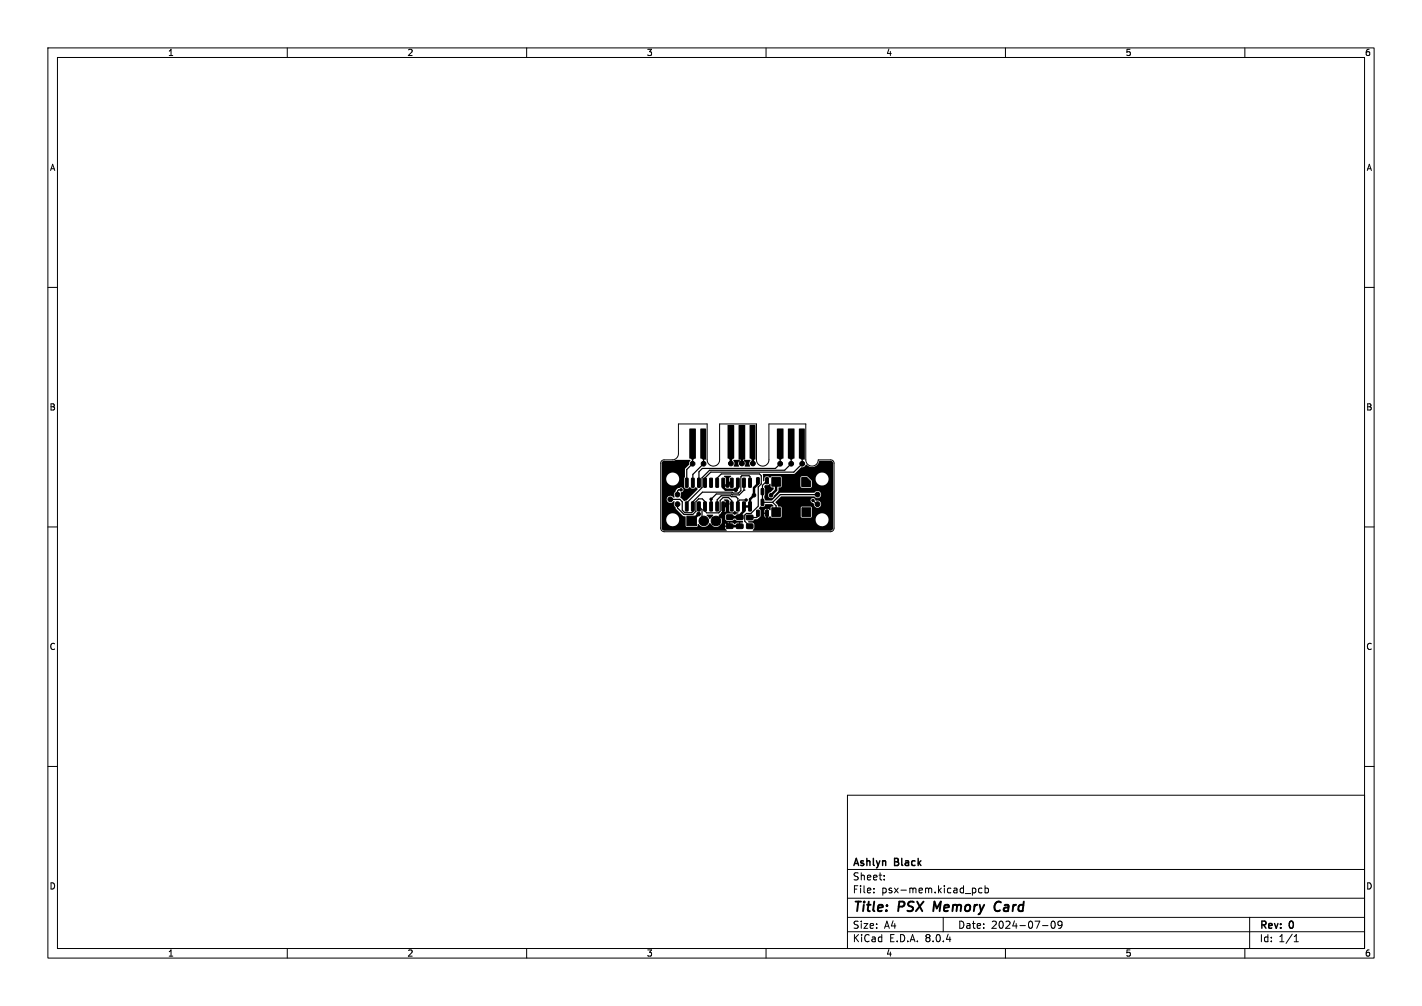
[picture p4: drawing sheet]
<svg xmlns="http://www.w3.org/2000/svg" width="297mm" height="210mm" viewBox="0 0 297 210" stroke-linecap="round" stroke-linejoin="round" font-family="sans-serif">
<g fill="none" stroke="#000" stroke-width=".21">
<path d="M10 10h277v190h-277zM12 12h273v186h-273zM60 10v2M110 10v2M160 10v2M210 10v2M260 10v2M10 60h2M285 60h2M141.7 88.5h6v7.5a1.3 1.3 0 0 0 1.3 1.3 1.3 1.3 0 0 0 1.3-1.3v-7.5h7.7v7.5a1.3 1.3 0 0 0 1.3 1.3 1.3 1.3 0 0 0 1.3-1.3v-7.5h7.7v7.5a1.3 1.3 0 0 0 1.3 1.3 1.3 1.3 0 0 0 1.3-1.3h2.6a.68 .68 0 0 1 .7 .7v13.5a.75 .75 0 0 1-.8 .8h-34.7a.75 .75 0 0 1-.7-.8v-13.5a.68 .68 0 0 1 .7-.7h1.7a1.3 1.3 0 0 0 1.3-1.3zM10 110h2M285 110h2"/>
<path d="M10 160h2M285 160h2M177 166h108v32h-108zM60 198v2M110 198v2M160 198v2M177 194.5h108M177 191.5h108M177 187.5h108M177 181.5h108M182.5 186.3v.1M182.5 185.5v.1"/>
<path d="M184.7 183.6v.1M184.7 182.8v.1M197 191.5v3M203.2 185.4h.3l.3 .3-.1 .6-.5 .1M205.1 185.5l-.4-.1-.3 .3 .1 .6h.6M205.7 185.5l.5-.1 .3 .3-.2 .6h-.6M205.7 184.9v1.5M210 198v2M217.7 193.2h1.2M219.7 192.4l.2-.1a.8 .8 0 0 1 .5 .7 .8 .8 0 0 1-.5 .8 1 1 0 0 1-.2-1.4zM221.8 192.9l-.3 .3h-.3l-.2-.3 .1-.5 .4-.1 .2 .1a.99 .99 0 0 1-.3 1.4h-.3M260 198v2"/>
<path d="M261 191.5v6.5M270.3 196.6h.9M270.3 195.5l.4-.4v1.5"/>
</g>
<path d="M195.2 188.2l-.3 2M208.7 188.2a1.07 1.07 0 0 0-1 .8 1.07 1.07 0 0 0 .6 1.2l.4-.1" fill="none" stroke="#000" stroke-width=".4"/>
<g fill="#000" stroke="#000" stroke-width=".21">
<path d="M143.2 99.8l.5 .1-.1 1.8h-.4zM144.5 99.8l.5 .1-.1 1.8h-.5zM145.7 99.8l.6 .1-.1 1.8h-.5zM147 99.8l.5 .1v1.8h-.5zM148.3 99.8l.5 .1-.1 1.8h-.5zM149.5 99.8l.6 .1-.1 1.8h-.5zM150.8 99.8l.5 .1v1.8h-.5zM152.6 99.8l.5 .1v1.8h-.5zM153.9 99.8l.5 .1-.1 1.8h-.5zM155.1 99.8l.6 .1-.1 1.8h-.5zM156.4 99.8l.5 .1v1.8h-.5zM158 99.7l.6 .1-.1 1.2-.5-.1z"/>
<path d="M159.9 99.7l.6 .1-.1 1.2-.5-.1zM161.2 99.7h1.8v1.8h-1.8zM143.5 107.8h2v2h-2zM143.2 104.8h.5l-.1 1.9-.4-.1zM144.5 104.8h.5l-.1 1.9-.5-.1zM145.7 104.8h.6l-.1 1.9-.5-.1zM147 104.8h.5v1.9l-.5-.1zM148.3 104.8h.5l-.1 1.9-.5-.1zM149.5 104.8h.6l-.1 1.9-.5-.1zM150.8 104.8h.5v1.9l-.5-.1zM151.7 107.5h1.3l.1 .2v.6l-.2 .2-1.1-.1-.1-.2zM151.7 109.4h1.3l.1 .2v.6l-.2 .2-1.1-.1-.1-.2z"/>
<path d="M152.6 104.8h.5v1.9l-.5-.1zM153.9 104.8h.5l-.1 1.9-.5-.1zM153.8 107.5h1.3l.1 .2v.6l-.2 .2-1.1-.1-.1-.2zM153.8 109.4h1.3l.1 .2v.6l-.2 .2-1.1-.1-.1-.2zM155.1 104.8h.6l-.1 1.9-.5-.1zM156 109.4h1.1l.2 .2v.6l-.3 .2-1-.1-.1-.2zM156 107.6l1.1-.1 .2 .3v.6l-.3 .1h-1l-.1-.2zM156.4 104.8h.5v1.9l-.5-.1zM158 106.5l.6 .1-.1 1.2-.5-.1zM159 104.2l.5 .1v1.2l-.5-.1zM159 102l.5 .1v1.2l-.5-.1zM159.9 106.5l.6 .1-.1 1.2-.5-.1z"/>
<path d="M161.2 106h1.8v1.8h-1.8zM167.5 99.7h1l.8 .8v1h-1.8zM167.5 106h1.8v1.8h-1.8z"/>
<circle cx="144.7" cy="96.8" r=".5"/>
<circle cx="147" cy="96.8" r=".5"/>
<circle cx="152.7" cy="96.8" r=".5"/>
<circle cx="154.9" cy="96.8" r=".37"/>
<circle cx="155" cy="96.8" r=".5"/>
<circle cx="157.2" cy="96.8" r=".37"/>
<circle cx="157.2" cy="96.8" r=".5"/>
<circle cx="163" cy="96.8" r=".5"/>
<circle cx="165.3" cy="96.8" r=".5"/>
<circle cx="167.5" cy="96.8" r=".5"/>
<circle cx="140" cy="104.3" r=".5"/>
<circle cx="141.5" cy="103.3" r=".5"/>
<circle cx="141.5" cy="105.3" r=".5"/>
<circle cx="142.2" cy="102.3" r=".25"/>
<circle cx="145.9" cy="107.3" r=".38"/>
<circle cx="147" cy="108.7" r="1"/>
<circle cx="148.5" cy="104.2" r=".25"/>
<circle cx="149.5" cy="108.7" r="1"/>
<circle cx="151.1" cy="107.2" r=".37"/>
<circle cx="151.9" cy="105.2" r=".37"/>
<circle cx="151.9" cy="101.3" r=".37"/>
<circle cx="153.7" cy="102.2" r=".37"/>
<circle cx="155.8" cy="104.4" r=".25"/>
<circle cx="157.5" cy="103.4" r=".37"/>
<circle cx="158" cy="109" r=".37"/>
<circle cx="161" cy="103.4" r=".37"/>
<circle cx="169.8" cy="104.5" r=".25"/>
<circle cx="170.8" cy="103.3" r=".5"/>
<circle cx="170.8" cy="105.3" r=".5"/>
</g>
<g fill="none" stroke="#000" stroke-width=".25">
<path d="M144.6 96.8l-1.2 1.2v2.8M144.6 92.7v4.1M146.9 96.8l-2.2 2.2v1.8M146.9 92.7v4.1M162.9 96.8l-.9 1h-15.3l-.7 .7v2.3M162.9 92.7v3.8M165.3 96.8l-1.4 1.4h-15.7l-1.6 1.5v2.1l-3.2 3.2v.7M165.3 92.7v3.8M167.6 96.8l-1.8 1.8h-17.3l-1.3 1.2v1M167.6 92.7v3.8M141.5 105.2v.8l1.4 1.4h1.8l.7-.7v-2l.5-.6h.8l.5 .6v2l.4 .4h2.5l.3-.3v-2.3l.6-.6h1.2l.6 .6v1.2M142.2 102.2h-.4l-.3 .3v.7"/>
<path d="M146 105.7l.6 .7v2l.4 .4M149.8 100.8v-1l.9-.9h7.9l.4 .4v1.7l-.6 .7v4l-1.6 1.5h-.9l-.3 .3v1.3l1 1.1M149.8 105.7v-1.4l.8-.8h2l.2 .2h.9l.4 .4v1.6M155.4 102.3h.1M155.4 102.3l-1 1h-1.5l-.1-.2h-3.2l-1.1 1.1v1.5M155.4 100.8v1.5M155.8 104.4h-1.3l-.4 .4M156.7 100.8v-1.3l-.2-.2h-1.6l-.2 .2v2.9l-.5 .5h-1.1l-.2-.2h-6.2l-2 2.1v2l-.2 .2h-1.5l-.5-.5v-1.7l-.5-.6h-2M158.3 107.1v.7l-.3 .2h-1.5M160.2 100.4l-.9 .9v3.6h2.1M161.4 104.9l.7 .7v1.3M169.8 104.5l.8 .7h.1"/>
<path d="M170.7 103.2h-7.7l-1.6 1.7"/>
</g>
<g fill="none" stroke="#000" stroke-width=".5">
<path d="M152.6 92.3v4.5M154.9 92.3v4.5M157.2 92.3v4.5M144.5 108.8h.1M144.5 108.8v.1M145.9 107.3l-1.4 1.5M151.1 100.8v1l.4 .4h2.2l.4-.4v-1M151.1 107.2l-1.6 1.6M151.9 105.2l-.6 .5h-.2v2.8l1.3 1.3M152.5 108h2M152.5 109.9h2.1M152.8 100.8h-.3l-.6 .5"/>
<path d="M158.3 100.4v.6l-.8 .8v1.6l-.8 .8v1.5h-1.3v1l-1.3 1.3M160.2 107.1v1.3l-.6 .6h-1.6M162.1 100.6v1.7l-1.1 1.1"/>
</g>
<path d="M138.3 96.4l.3-.2h1.9l.7-.2h3l-.3 1-.8 .9v1.7l-.2 .3v1.8l.3 .3 .6-.1a.25 .25 0 0 1 .3-.2 .25 .25 0 0 1 .2 .2h.8a.25 .25 0 0 1 .2-.2 .25 .25 0 0 1 .3 .2l.1 .3-2.3 2.3-.4 .1-.9-.7 .1-1.1a.53 .53 0 0 0 .5-.7 .53 .53 0 0 0-.8-.2h-.4l-.4 .7a.9 .9 0 0 0-.2 1.2l-.1 .1a.8 .8 0 0 0-1.2-.3 .8 .8 0 0 0-.1 1.2 .96 .96 0 0 0 1.3-.2l.1 .2a1.46 1.46 0 0 0 .2 1.3l1.5 1.6 .6 .1 .1 2.1 2.3 .1 .1-.6h.2a1.26 1.26 0 0 0 1.9 .3h.9l.8 .3 .8-.3-.1-.1 2.1 .1v-.6l-.6 .1-.3 .4h-1.2l-.7-.7-.8 .8h-.9l.5-.5 .3 .3 .8-.7h.3l.8 .7a1.25 1.25 0 0 0 0-1.5l-.8 .8h-.3l-.8-.8-.4 .3-.6-.8h1.3v.1l-.2 .2 .8 .8 .8-.8-.2-.3 .7-.6h.5l.3-.2v-.9h-.4v1.2h-.3l.1-1.3 .6-.1v-.8l-.4-.3 .1-.2h.7l.3 .3v2.1l.3 .2h.6a.25 .25 0 0 1 .3-.3 .25 .25 0 0 1 .2 .3l.5 .1v.2l-.7 .3-.6-.3-1.2 .1-.3 .3 .1 .8 .4 .3h1.1l.5-.2 .4 .2h1.2l.1 .3-.6 .1v.8l-.1 .1-.1-.1v-.8l-.6 .1-.3 .3-.4-.3-.6-.1v.9h-1.1l.3 .8h-13a.55 .55 0 0 1-.5-.6v-1.8h.9a1.35 1.35 0 0 0 1.9 1.4 1.35 1.35 0 0 0 .4-2.3 1.35 1.35 0 0 0-2.2 .7l-.1 .2h-.9v-8.5h.9v.2a1.35 1.35 0 0 0 2.1 1.1 1.35 1.35 0 0 0 0-2.4 1.35 1.35 0 0 0-2.1 1.1h-.9zM144 89.5l1.2-.1 .1 .2v6l-.5 .4-.4-.1-.5-.3zM146.3 89.5l1.1-.1 .1 .2v6.2l-.1 .2h-.6l-.6-.4zM151.2 99.3l1.5 .1-.4 .4v.9l.7 .1-.7 .1-.1 .8h-.4l-.2-.1v-1.8l-.4-.3zM152 88.8l1.2-.1 .1 .1v6.8l-.4 .4-.5-.1-.5-.3zM153.2 96.1l1.2-.1 .5 .6 .6-.6h1.1l.1 .1v.2a.84 .84 0 0 0 0 1l-.1 .1h-1l-.1-.1a.79 .79 0 0 0 .1-1l-.6 .6-.7-.6a.81 .81 0 0 0 .1 1l-.1 .1h-1l-.1-.1a1.04 1.04 0 0 0 0-1.2zM154.3 88.8l1.2-.1 .1 .1v7l-.1 .2h-1.1l-.2-.2zM156.6 88.8l1.1-.1 .1 .1v7l-.1 .2h-.7l-.4-.3zM162.3 89.5l1.2-.1 .1 .2v6l-.5 .4-.4-.1-.4-.3zM164.6 89.5l1.2-.1 .1 .2v6l-.5 .4-.4-.1-.4-.3zM166.9 89.5l1.1-.1 .1 .2v6.2l-.1 .2h-.6l-.5-.4zM159.3 99l6.5-.1 1.6-1.4a1 1 0 0 0 1-.5 1.64 1.64 0 0 0 1.6 .4 1.64 1.64 0 0 0 1.2-1.2h2.3a.49 .49 0 0 1 .5 .6v13.4l-.2 .5-.4 .1h-16.1l-.1-.1 .3-.5v-.8l-.4-.3h-.7l-.2-.2 .2-.1 .9-.1 .3-.3h12.7a1.35 1.35 0 0 0 1.9 1.4 1.35 1.35 0 0 0 .4-2.3 1.35 1.35 0 0 0-2.2 .7l-.1 .2h-12.2l.8-.7h.7l.2 .3 .3 .1v-.8h-.5v.4h-.7v-1.1h.7v.4h.5v-.8l-.3 .1-.2 .3h-.7l-.4-.5 .3-.4 .7 .1 .4-.6h1.3l.3 .3v.2l-.5 .2-.1 .6-.6-.3v1.9l.4-.2a.24 .24 0 0 1 .2-.1 .24 .24 0 0 1 .2 .2h2.1l.1-2h3.9l.1 2 2 .1 .2-.2 .1-1.9-.2-.2-1.9-.1-.3 .3h-3.9l-.2-.2-.6-.1-.5-.7 .3-.5h7l.2 .3 .5 .4a.78 .78 0 0 0 .9 .7 .78 .78 0 0 0 .6-1 .78 .78 0 0 0-1.1-.4 .55 .55 0 0 0-.5-.5 .55 .55 0 0 0-.6 .5h-7l.9-.9h6.9a.78 .78 0 0 0 1.2 .2 .78 .78 0 0 0-.1-1.2 .78 .78 0 0 0-1.2 .3h-7.1l-1.7 1.6h-1.3l-.3-.5 .2-.8v-1.2a.41 .41 0 0 1-.2-.4 .41 .41 0 0 1 .3-.3h.6l.3-.3 .2 .7 .6 .1v.3l-.6 .6a.64 .64 0 0 0-.6 .7 .64 .64 0 0 0 .6 .6 .64 .64 0 0 0 .7-.6l.9-.9v-.7l.5-.1 .2-.2h3.9l.3 .3h1.8l.3-.3v-1l-.5-.6h1.2a1.35 1.35 0 0 0 1.9 1.4 1.35 1.35 0 0 0 .4-2.3 1.35 1.35 0 0 0-2.2 .7l-.1 .2h-1.2l-.5-.5-1.2 .1-.2 .3v1.7h-3.9l-.1-2h-2.2a.22 .22 0 0 1-.2 .3 .22 .22 0 0 1-.2-.3h-.8l-.2 .9-.1 .1z" fill="#000"/>
<g font-size="2.8">
<text x="178" y="190.9">Title:</text>
<text x="187.7" y="190.9">PSX</text>
<text x="195.8" y="190.9">Memory</text>
<text x="209.4" y="190.9">Card</text>
</g>
<g font-size="2.1">
<text x="178" y="184">Sheet:</text>
<text x="178" y="181.2">Ashlyn</text>
<text x="186.9" y="181.2">Black</text>
<text x="178" y="186.7">File:</text>
<text x="184.1" y="186.7">psx-mem.kicad_pcb</text>
<text x="178" y="196.9">KiCad</text>
<text x="178" y="194.1">Size:</text>
<text x="184.7" y="194.1">A4</text>
<text x="185.7" y="196.9">E.D.A.</text>
<text x="193.3" y="196.9">8.0.4</text>
<text x="200" y="194.1">Date:</text>
<text x="207" y="194.1">2024-07-09</text>
<text x="263" y="194.3">Rev:</text>
<text x="263" y="196.9">Id:</text>
<text x="267.1" y="196.9">1/1</text>
<text x="269.4" y="194.3">0</text>
</g>
<g font-size="1.8">
<text x="35" y="11.9">1</text>
<text x="85" y="11.9">2</text>
<text x="135" y="11.9">3</text>
<text x="185" y="11.9">4</text>
<text x="235" y="11.9">5</text>
<text x="285" y="11.9">6</text>
<text x="10.3" y="35.9">A</text>
<text x="285.4" y="35.9">A</text>
<text x="10.3" y="85.9">B</text>
<text x="285.3" y="85.9">B</text>
<text x="10.3" y="135.9">C</text>
<text x="285.3" y="135.9">C</text>
<text x="10.3" y="185.9">D</text>
<text x="285.3" y="185.9">D</text>
<text x="35" y="199.9">1</text>
<text x="85" y="199.9">2</text>
<text x="135" y="199.9">3</text>
<text x="185" y="199.9">4</text>
<text x="235" y="199.9">5</text>
<text x="285" y="199.9">6</text>
</g>
</svg>
